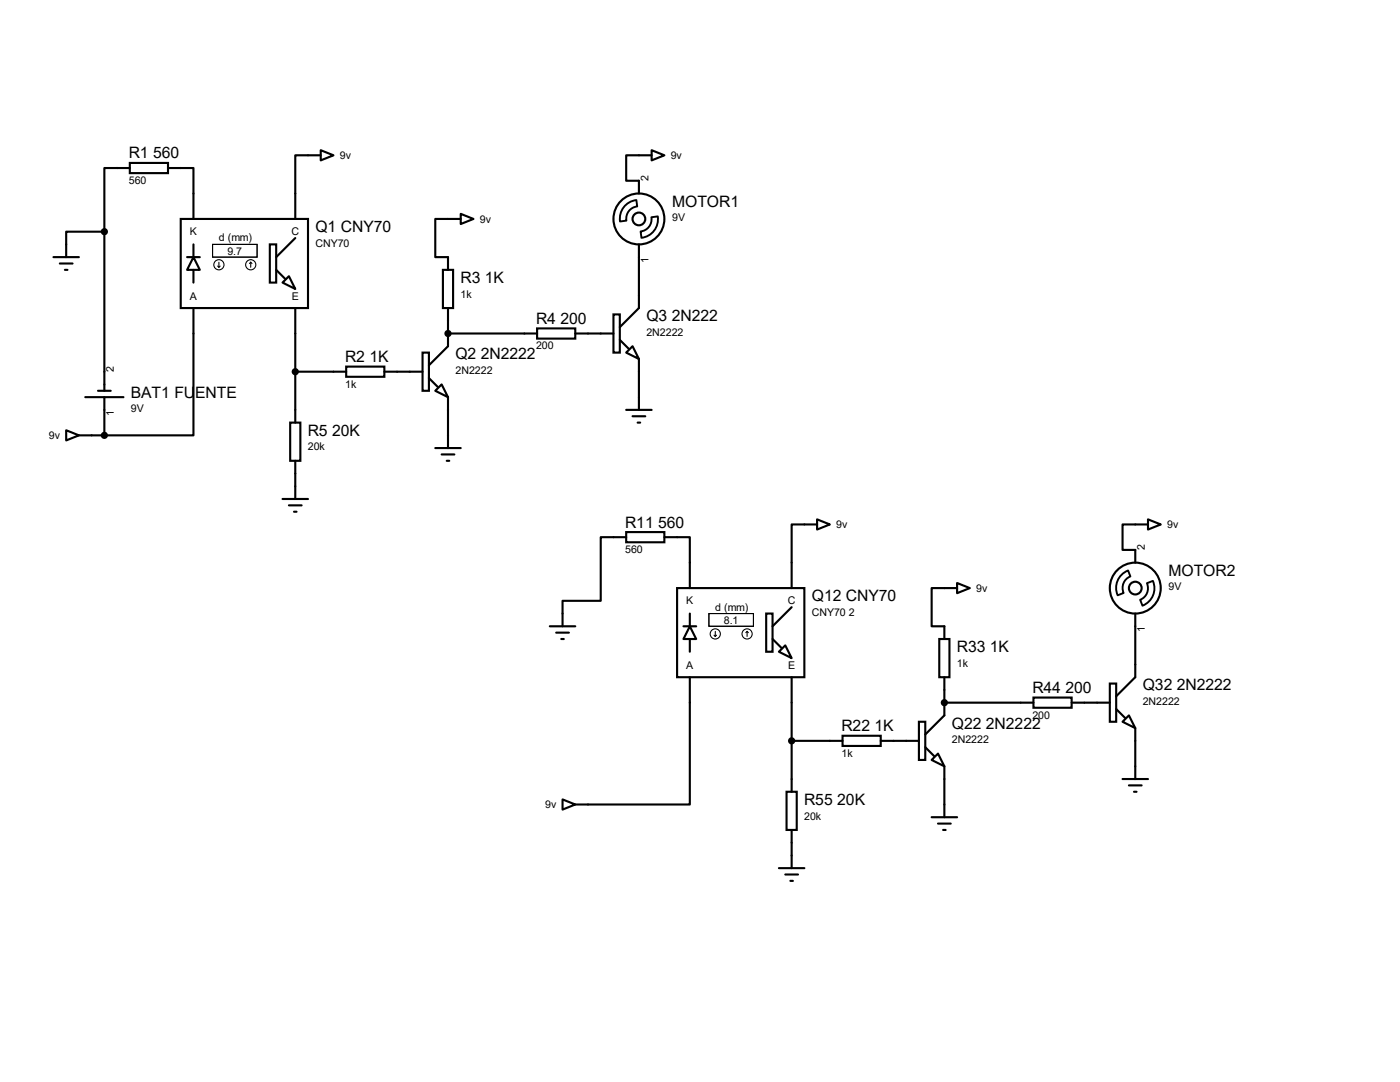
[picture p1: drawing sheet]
<svg xmlns="http://www.w3.org/2000/svg" width="279mm" height="216mm" viewBox="0 0 279 216" stroke-linecap="round" stroke-linejoin="round" font-family="sans-serif">
<g fill="none" stroke="#000" stroke-width=".42">
<path d="M25.9 32.5h7.6v2h-7.6zM25.9 33.5h-5.1v12.7M33.5 33.5h5.1v10.2M64 30l2.5 1-2.5 1zM64 31h-5.1v12.7M130 30l2.6 1-2.6 1zM130 31h-5v5.1h2.5v2.5M10.7 51.3h5M11.9 52.6h2.6M13 53.8h.5M20.8 46.2h-7.6v5.1M20.8 46.2v31.8"/>
<path d="M36.1 43.7h25.4v17.8h-25.4zM37.3 51.3h2.6M38.6 51.3l1.3 2.5h-2.6zM38.6 48.8v2.5M38.6 53.8v2.6M53.8 48.8h1.3v7.6h-1.3zM55.1 53.8l1.8 1.8M56.4 56.4l1.3-1.3 1.2 2.6zM58.9 47.5l-3.8 3.8M88.4 53.8h2v7.7h-2zM91.9 42.7l2.6 1-2.6 1zM91.9 43.7h-5v7.6h2.5v2.5"/>
<path d="M127.5 48.8v12.7l-3.8 3.8M17 79.2h7.6M19.6 78h2.5M20.8 79.2v7.7M38.6 61.5v25.4h-17.8M58.9 61.5v22.8M58.9 74.2h10.2M69.1 73.2h7.6v2h-7.6zM76.7 74.2h7.6M84.3 70.4h1.3v7.6h-1.3zM85.6 75.4l1.8 1.8M86.9 78l1.2-1.3 1.3 2.5z"/>
<path d="M89.4 61.5v7.6l-3.8 3.8M89.4 79.2v10.2M89.4 66.5h17.8M107.2 65.5h7.6v2.1h-7.6zM114.8 66.5h7.6M122.4 62.7h1.3v7.7h-1.3zM123.7 67.8l1.8 1.8M126.2 69.1l1.3 2.5-2.5-1.2zM127.5 71.6v10.2M13.2 85.9l2.5 1-2.5 1zM15.7 86.9h5.1M56.4 99.6h5.1"/>
<path d="M57.9 84.3h2v7.6h-2zM58.9 91.9v7.7M86.9 89.4h5M88.1 90.7h2.6M89.2 91.9h.5M125 81.8h5M126.2 83.1h2.6M127.3 84.3h.5M57.7 100.8h2.5M58.7 102.1h.5M125 106.2h7.6v2h-7.6zM125 107.2h-5.1v12.7h-7.6v5.1"/>
<path d="M132.6 107.2h5.1v10.1M135.1 117.3h25.4v17.8h-25.4zM163.1 103.6l2.5 1-2.5 1.1zM163.1 104.6h-5.1v12.7M191 116.3l2.5 1-2.5 1.1zM191 117.3h-5.1v7.7h2.6v2.5M229.1 103.6l2.5 1-2.5 1.1zM229.1 104.6h-5.1v5.1h2.6v2.6M109.7 125h5.1M111 126.2h2.5M112 127.5h.5M136.4 125h2.5"/>
<path d="M137.7 125l1.2 2.5h-2.5zM137.7 135.1v25.4h-22.9M137.7 122.4v2.6M137.7 127.5v2.5M152.9 122.4h1.3v7.6h-1.3zM154.2 127.5l1.8 1.8M155.4 130l1.3-1.2 1.3 2.5zM158 135.1v22.9M158 121.2l-3.8 3.8M187.5 127.5h2v7.6h-2zM188.5 135.1v7.6l-3.8 3.9M206.2 139.2h7.7v2h-7.7z"/>
<path d="M221.5 136.4h1.3v7.6h-1.3zM226.6 122.4v12.7l-3.8 3.8M112.3 159.5l2.5 1-2.5 1zM157 158h2v7.6h-2zM158 147.8h10.1M168.1 146.8h7.7v2h-7.7zM175.8 147.8h7.6M183.4 144h1.3v7.6h-1.3zM184.7 149.1l1.7 1.8M185.9 151.6l1.3-1.2 1.3 2.5zM188.5 152.9v10.2M188.5 140.2h17.7"/>
<path d="M213.9 140.2h7.6M222.8 141.5l1.7 1.8M224 144l1.3-1.3 1.3 2.6zM224 155.4h5.1M225.3 156.7h2.5M226.3 158h.5M226.6 145.3v10.1M155.4 173.2h5.1M156.7 174.5h2.6M157.7 175.8h.5M158 165.6v7.6M185.9 163.1h5.1"/>
<path d="M187.2 164.3h2.5M188.2 165.6h.5"/>
<circle cx="127.5" cy="43.7" r="5.1"/>
<circle cx="127.5" cy="43.7" r="1.27"/>
<circle cx="226.6" cy="117.3" r="5.1"/>
<circle cx="226.6" cy="117.3" r="1.27"/>
</g>
<g fill="#000">
<circle cx="89.4" cy="66.5" r=".21"/>
<circle cx="188.5" cy="140.2" r=".21"/>
</g>
<g fill="none" stroke="#000" stroke-width=".21">
<path d="M42.4 48.8h8.9v2.5h-8.9zM43.4 53.1l.3 .2M43.7 52.3v1M43.9 53.1l-.2 .2M50 52.3l-.2 .3M50 52.3l.3 .3M50 52.3v1M141.5 122.4h8.9v2.6h-8.9zM142.5 126.7l.2 .3M142.7 126v1M143 126.7l-.3 .3M149.1 126l-.3 .2"/>
<path d="M149.1 126l.3 .2M149.1 126v1"/>
<circle cx="43.7" cy="52.8" r="1.02"/>
<circle cx="50" cy="52.8" r="1.02"/>
<circle cx="142.7" cy="126.5" r="1.02"/>
<circle cx="149.1" cy="126.5" r="1.02"/>
</g>
<g fill="#000" stroke="#000" stroke-width=".42">
<circle cx="20.8" cy="46.2" r=".51"/>
<circle cx="58.9" cy="74.2" r=".51"/>
<circle cx="89.4" cy="66.5" r=".51"/>
<circle cx="20.8" cy="86.9" r=".51"/>
<circle cx="158" cy="147.8" r=".51"/>
<circle cx="188.5" cy="140.2" r=".51"/>
</g>
<path d="M125 40.8l1.2-.7 .8-.2 .2 1.3a2.45 2.45 0 0 0-2.2 2.8l-1.3 .2a3.8 3.8 0 0 1 1.3-3.4zM130 43.3l1.3-.1a3.7 3.7 0 0 1-3.3 4.3l-.2-1.3a2.45 2.45 0 0 0 2.2-2.9zM223.8 114.7l1.3-.9 .5 1.2a2.47 2.47 0 0 0-1.4 3.3l-1.1 .5a3.7 3.7 0 0 1 .7-4.1zM228.9 116.4l1.2-.5a3.7 3.7 0 0 1-2.1 5l-.5-1.2a2.47 2.47 0 0 0 1.4-3.3z" fill="none" stroke="#000" stroke-width=".38"/>
<g font-size="3.1">
<text x="25.7" y="31.6">R1 560</text>
<text x="134.2" y="41.2">MOTOR1</text>
<text x="62.9" y="46.3">Q1 CNY70</text>
<text x="91.9" y="56.5">R3 1K</text>
<text x="107" y="64.6">R4 200</text>
<text x="129" y="64.1">Q3 2N222</text>
<text x="90.9" y="71.7">Q2 2N2222</text>
<text x="68.9" y="72.3">R2 1K</text>
<text x="26.1" y="79.3">BAT1 FUENTE</text>
<text x="61.4" y="87">R5 20K</text>
<text x="124.8" y="105.3">R11 560</text>
<text x="162" y="120">Q12 CNY70</text>
<text x="233.2" y="114.9">MOTOR2</text>
<text x="191" y="130.1">R33 1K</text>
<text x="228" y="137.8">Q32 2N2222</text>
<text x="206" y="138.3">R44 200</text>
<text x="167.9" y="145.9">R22 1K</text>
<text x="189.9" y="145.4">Q22 2N2222</text>
<text x="160.5" y="160.6">R55 20K</text>
</g>
<g font-size="2.1">
<text x="67.8" y="31.8">9v</text>
<text x="133.9" y="31.8">9v</text>
<text x="25.7" y="36.7">560</text>
<text x="129.4" y="36.1" transform="rotate(-90 129.4 36.1)">2</text>
<text x="37.9" y="46.9">K</text>
<text x="58.2" y="46.9">C</text>
<text x="95.8" y="44.4">9v</text>
<text x="134.2" y="44.2">9V</text>
<text x="43.7" y="48.2">d (mm)</text>
<text x="45.4" y="50.8">9.7</text>
<text x="62.9" y="49.2">CNY70</text>
<text x="129.4" y="52.5" transform="rotate(-90 129.4 52.5)">1</text>
<text x="37.9" y="59.8">A</text>
<text x="58.2" y="59.8">E</text>
<text x="91.9" y="59.4">1k</text>
<text x="107" y="69.7">200</text>
<text x="129" y="67">2N2222</text>
<text x="22.7" y="74.2" transform="rotate(-90 22.7 74.2)">2</text>
<text x="68.9" y="77.3">1k</text>
<text x="90.9" y="74.6">2N2222</text>
<text x="22.7" y="83" transform="rotate(-90 22.7 83)">1</text>
<text x="26.1" y="82.3">9V</text>
<text x="9.7" y="87.6">9v</text>
<text x="61.4" y="89.9">20k</text>
<text x="166.9" y="105.4">9v</text>
<text x="232.9" y="105.4">9v</text>
<text x="124.8" y="110.4">560</text>
<text x="228.5" y="109.7" transform="rotate(-90 228.5 109.7)">2</text>
<text x="194.8" y="118.1">9v</text>
<text x="233.2" y="117.8">9V</text>
<text x="136.9" y="120.6">K</text>
<text x="142.7" y="121.8">d (mm)</text>
<text x="144.4" y="124.5">8.1</text>
<text x="157.2" y="120.6">C</text>
<text x="162" y="122.9">CNY70 2</text>
<text x="228.5" y="126.2" transform="rotate(-90 228.5 126.2)">1</text>
<text x="136.9" y="133.5">A</text>
<text x="157.3" y="133.5">E</text>
<text x="191" y="133.1">1k</text>
<text x="206" y="143.4">200</text>
<text x="228" y="140.7">2N2222</text>
<text x="189.9" y="148.3">2N2222</text>
<text x="167.9" y="151">1k</text>
<text x="108.8" y="161.3">9v</text>
<text x="160.5" y="163.5">20k</text>
</g>
</svg>
